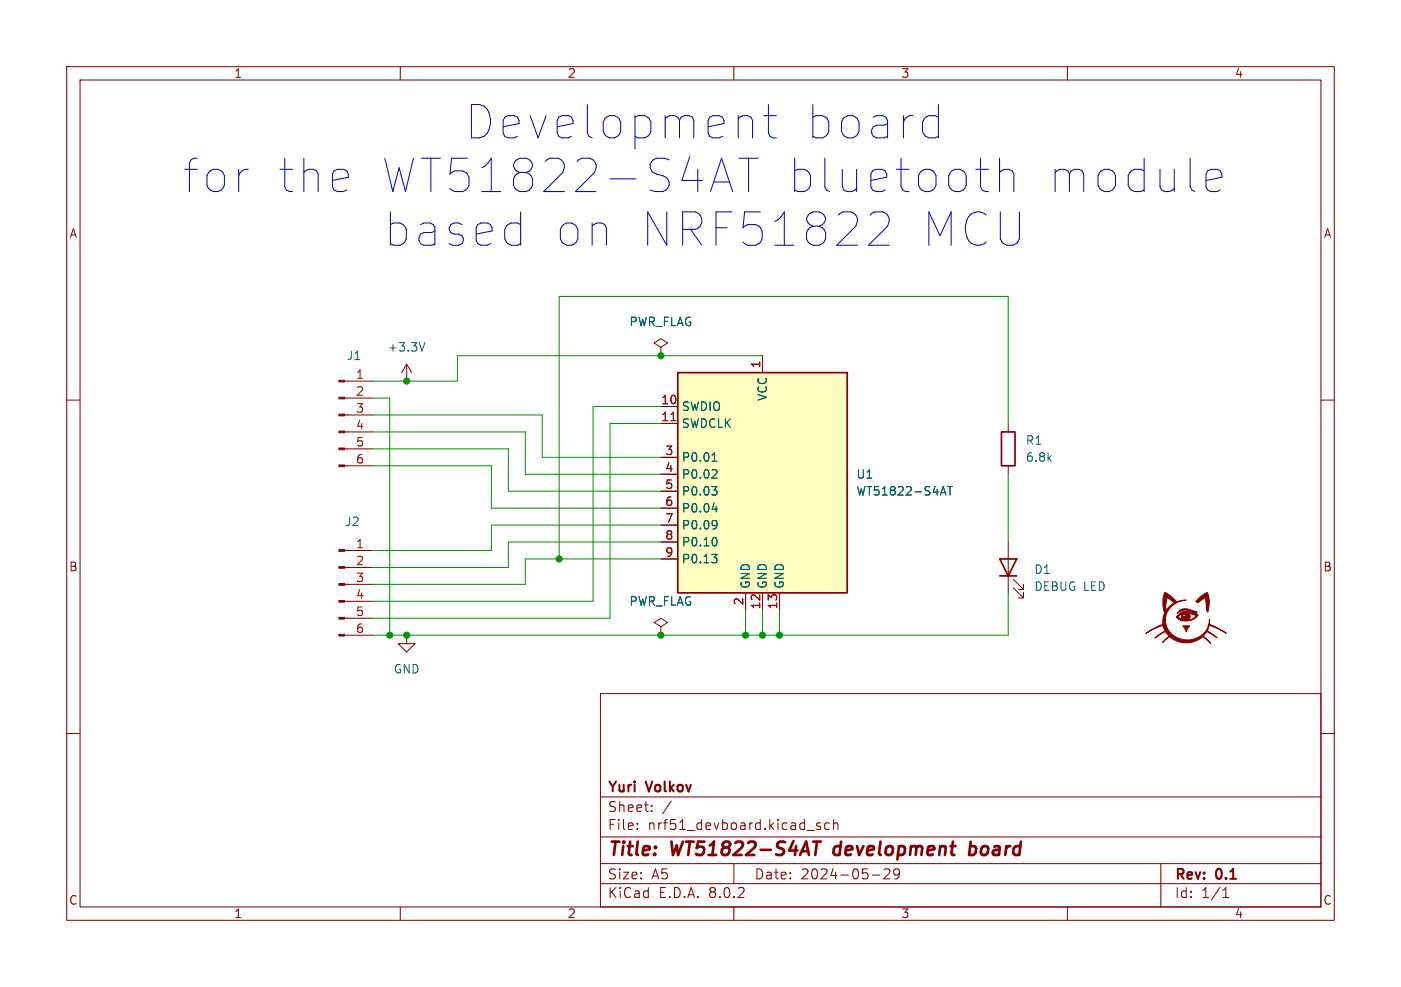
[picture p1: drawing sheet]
<svg xmlns="http://www.w3.org/2000/svg" width="210mm" height="148mm" viewBox="0 0 210 148" stroke-linecap="round" stroke-linejoin="round" font-family="sans-serif">
<g fill="none" stroke="#840000" stroke-width=".15">
<path d="M10 10h190v128h-190zM12 12h186v124h-186zM60 10v2M110 10v2M160 10v2M10 60h2M198 60h2M61 95.3v1.2h1.2l-1.2 1.3-1.3-1.3h1.3M99.1 94l1-.7-1-.6-1.1 .6 1.1 .7v1.3M99.1 95.3h.1M10 110h2M90 104h108v32h-108z"/>
<path d="M90 119.5h108M198 110h2M60 136v2M90 132.5h108M90 129.5h108M90 125.5h108M95.5 124.2v.2M95.5 123.5v.1M97.7 121.5v.2M97.7 120.8v.1M100.6 120.1l-1.3 1.9M110 136v2"/>
<path d="M110 129.5v3M123 123.5l-.4-.1-.2 .2 .1 .2 .5 .2v.3h-.6M124.3 123.5l-.4-.1-.3 .3v.4l.2 .2h.5M125 123.5a.37 .37 0 0 1 .6 .1v.8M125 122.9v1.5M130.8 131.2h1.1M133.3 130.4v.5l-.8 .9h.9M134 130.4v.5l.1 .2 .4 .1 .3-.3M134.8 130.4a.99 .99 0 0 1-.4 1.4h-.3M160 136v2M174 129.5v6.5M183.3 134.6h.9"/>
<path d="M183.3 133.5l.5-.4v1.5"/>
</g>
<path d="M121.9 126.2h1.1M122.5 126.2l-.3 2M125.1 127.1l-.2 .7 .4 .4M145.4 127l.2-.1 .6 .1M145.5 126.2l-.2 2M146.1 128a.66 .66 0 0 1-.8 .1" fill="none" stroke="#840000" stroke-width=".4"/>
<path d="M101.6 55.9h25.4v33h-25.4z" fill="#ffffc2"/>
<path d="M101.6 55.9h25.4v33h-25.4zM150.1 64.8h2v5.1h-2zM149.9 83.8h2.5l-1.3 2.6zM149.9 86.4h2.5" fill="none" stroke="#840000" stroke-width=".25"/>
<g fill="none" stroke="#840000" stroke-width=".15">
<path d="M51.7 59.7h4.2M51.7 57.2h4.2M61 54.6l-.8 1.3M61 54.6v2.6M61 54.6l.7 1.3M99.1 52.1l1-.7-1-.6-1.1 .6 1.1 .7v1.2M99.1 53.3h.1M114.3 53.3v2.6M51.7 69.9h4.2M51.7 67.3h4.2M51.7 64.8h4.2M51.7 62.2h4.2"/>
<path d="M99.1 61h2.5M99.1 63.5h2.5M99.1 68.6h2.5M99.1 71.1h2.5M99.1 73.7h2.5M99.1 76.2h2.5M99.1 78.7h2.5M151.1 63.5v1.3M151.1 69.9v1.2M51.7 95.3h4.2M51.7 92.7h4.2M51.7 90.2h4.2"/>
<path d="M51.7 87.6h4.2M51.7 85.1h4.2M51.7 82.6h4.2M99.1 95.3h.1M99.1 81.3h2.5M99.1 83.8h2.5M111.8 88.9v2.5M114.3 88.9v2.5M116.8 88.9v2.5M151.1 81.3v7.6M151.9 88.1l1.5 1.6v-.8v.8h-.7M151.9 86.9l1.5 1.5v-.8v.8h-.7"/>
</g>
<path d="M100.6 63.1h.7" fill="none" stroke="#a90000" stroke-width=".15"/>
<g fill="none" stroke="#006464" stroke-width=".15">
<path d="M63.7 51.4l-.4 1.2M106.7 73h.8l-.5 .5M106.7 69.2h.8M106.7 76.4h.8M107 68.1l.1-.2v1.3M107.2 70.4l.3 .3-.1 .3-.7 .7h.8M107.2 73.5l.3 .2v.3l-.3 .2M107.2 78l.2 .2a1.03 1.03 0 0 1-.2 1.1M107.3 75.9v.9M107.5 78.6l-.3 .2M141.1 73.9h.6M141.4 73l.4 1.2"/>
<path d="M142 73h.8M142.4 73v1.2M106.7 83.1h.8l-.5 .5M107.2 80.6a.79 .79 0 0 1 0 1.3M107.2 83.6l.3 .3v.3l-.3 .2"/>
</g>
<g fill="#840000" stroke="#840000" stroke-width=".15">
<path d="M177.3 93.9h1l-.2 .2-.3 .7-.2-.6z"/>
<path d="M177.5 92.1l.1-.1a.39 .39 0 0 1 .5 .4 .39 .39 0 0 1-.4 .4 .39 .39 0 0 1-.3-.4 .17 .17 0 0 0 .2 .1 .17 .17 0 0 0 .1-.2z"/>
<path d="M176.7 91.6a2.02 2.02 0 0 1 2.2 0l.6 .1-.6 .1 .5 .2-.5-.1a1.87 1.87 0 0 0-2.4 .1z"/>
<path d="M179.4 90l1.2-1a.2 .2 0 0 1 .2-.1 .2 .2 0 0 1 .2 .1 4.3 4.3 0 0 1 0 2.8l-.2-.3-.2-1.9-.5 .4a.54 .54 0 0 1-.8 .2z"/>
<path d="M176.4 92.4a1.57 1.57 0 0 1 1.6-.7l1.6 .5-.2 .3a2.37 2.37 0 0 1-2.4 .5h1.2l.6-.2 .6-.5-1.2-.5a.72 .72 0 0 1-.1 1.2h-1.1l-.3-.1-.3-.4h.2l.7 .4-.2-.3h.2a.49 .49 0 0 0 .7 .3 .49 .49 0 0 0 0-.8 .49 .49 0 0 0-.7 .3v.2h-.2v-.4l.1-.3-.6 .6z"/>
<path d="M174.6 88.8l.2 .1a3.8 3.8 0 0 1 1.6 1.3l1.4-.2a3 3 0 0 0-2.5 4.7 3.4 3.4 0 0 0 3.4 1.2 3.4 3.4 0 0 0 2.6-2.6v-.4v.7l1 .5 1.5 .9-1.2-.7-1.3-.5-.4 .8 1.5 1.1-1.2-.9a.17 .17 0 0 0-.2-.1 .17 .17 0 0 0-.2 .1l-.4 .6 1.1 1.1-1.2-1a3.9 3.9 0 0 1-2.1 .9 3.8 3.8 0 0 1-2.9-.9l-1.1 .9 1-1-.4-.6a.52 .52 0 0 0-.7 .2l-1 .7 1.6-1.1-.4-.8-1.6 .6-.9 .6 1.6-1 .9-.4v-.7l.1-.6a.53 .53 0 0 0 .1-.7h.3l.5-.7 .7-.5-1-.8-.2 1.1v.9h-.3l-.2-.8a2.95 2.95 0 0 1 .2-1.6z"/>
<path d="M50.8 69.7h.9v.3h-.9z"/>
<path d="M50.8 67.2h.9v.2h-.9z"/>
<path d="M50.8 64.6h.9v.3h-.9z"/>
<path d="M50.8 62.1h.9v.3h-.9z"/>
<path d="M50.8 59.6h.9v.2h-.9z"/>
<path d="M50.8 57h.9v.3h-.9z"/>
<path d="M50.8 95.1h.9v.3h-.9z"/>
<path d="M50.8 92.6h.9v.2h-.9z"/>
<path d="M50.8 90h.9v.3h-.9z"/>
<path d="M50.8 87.5h.9v.3h-.9z"/>
<path d="M50.8 85h.9v.2h-.9z"/>
<path d="M50.8 82.4h.9v.3h-.9z"/>
</g>
<g fill="none" stroke="#0000c2" stroke-width=".15">
<path d="M114.5 17.3h1.9M115.2 15.7v4.3l.2 .4 .5 .3h.5M140.2 17.3l.5 .3M140.7 15.7v5M107 27.3h2.4M108.2 23.7l1.6 5M110.8 23.7h2.8M112.2 23.7v5M130.7 32l.4-.2h1.2a1.36 1.36 0 0 1 .7 2.1l-2.8 2.9h3.1M140.7 20.4l-.5 .3M146.3 25.4h1.9M147 28l.2 .5 .5 .2h.5"/>
<path d="M149.8 25.9a1.36 1.36 0 0 1 1.9-.3l.3 .5v2.6M149.8 23.7v5M180.8 27.1l2.4-.5v-.5l-.3-.5-.5-.2h-.9l-.5 .2-.2 .5v1.9l.2 .5 .5 .2h.9l.5-.2"/>
</g>
<g fill="none" stroke="#009600" stroke-width=".15">
<path d="M55.9 59.7h2.5v35.6M114.3 53.3h-45.7v3.9h-12.7M55.9 64.8h22.8v6.3h20.4M55.9 69.9h17.8v6.3h25.4M55.9 62.2h25.4v6.4h17.8M55.9 67.3h20.3v6.4h22.9M99.1 61h-10.2v29.2h-33M99.1 63.5h-7.7v29.2h-35.5M99.1 78.7h-25.4v3.9h-17.8M151.1 63.5v-19h-67.3v39.3M151.1 71.1v10.2M99.1 83.8h-20.4v3.8h-22.8"/>
<path d="M99.1 81.3h-22.9v3.8h-20.3M111.8 91.4v3.9M114.3 91.4v3.9M116.8 91.4v3.9M151.1 88.9v6.4h-95.2"/>
</g>
<g fill="#009600" stroke="#009600" stroke-width=".15">
<circle cx="111.8" cy="95.3" r=".46"/>
<circle cx="99.1" cy="95.3" r=".46"/>
<circle cx="99.1" cy="53.3" r=".46"/>
<circle cx="116.8" cy="95.3" r=".46"/>
<circle cx="114.3" cy="95.3" r=".46"/>
<circle cx="83.8" cy="83.8" r=".46"/>
<circle cx="61" cy="95.3" r=".46"/>
<circle cx="58.4" cy="95.3" r=".46"/>
<circle cx="61" cy="57.2" r=".46"/>
</g>
<g font-size="7" fill="#0000c2">
<text x="69.7" y="21.1">Development</text>
<text x="120.4" y="21.1">board</text>
<text x="27.5" y="29.1">for</text>
<text x="41.2" y="29.1">the</text>
<text x="56.2" y="29.1">WT51822-S4AT</text>
<text x="116.6" y="29.1">bluetooth</text>
<text x="155.1" y="29.1">module</text>
<text x="57.6" y="37.2">based</text>
<text x="82.8" y="37.2">on NRF51822</text>
<text x="136.7" y="37.2">MCU</text>
</g>
<g font-size="2.8" fill="#840000">
<text x="91" y="128.9">Title:</text>
<text x="100.7" y="128.9">WT51822-S4AT</text>
<text x="125.8" y="128.9">development</text>
<text x="146.9" y="128.9">board</text>
</g>
<g font-size="2.1" fill="#840000">
<text x="91" y="119.2">Yuri</text>
<text x="97" y="119.2">Volkov</text>
<text x="91" y="124.7">File:</text>
<text x="91" y="122">Sheet:</text>
<text x="97.1" y="124.7">nrf51_devboard.kicad_sch</text>
<text x="91" y="134.9">KiCad</text>
<text x="91" y="132.1">Size:</text>
<text x="97.7" y="132.1">A5</text>
<text x="98.7" y="134.9">E.D.A.</text>
<text x="106.3" y="134.9">8.0.2</text>
<text x="113" y="132.1">Date:</text>
<text x="120" y="132.1">2024-05-29</text>
<text x="176" y="132.3">Rev:</text>
<text x="176" y="134.9">Id:</text>
<text x="180.1" y="134.9">1/1</text>
<text x="182.4" y="132.3">0.1</text>
</g>
<g font-size="1.8" fill="#840000">
<text x="35" y="11.9">1</text>
<text x="85" y="11.9">2</text>
<text x="135" y="11.9">3</text>
<text x="185" y="11.9">4</text>
<text x="10.3" y="35.9">A</text>
<text x="198.4" y="35.9">A</text>
<text x="10.3" y="85.9">B</text>
<text x="198.3" y="85.9">B</text>
<text x="10.3" y="135.9">C</text>
<text x="35" y="137.9">1</text>
<text x="85" y="137.9">2</text>
<text x="135" y="137.9">3</text>
<text x="185" y="137.9">4</text>
<text x="198.3" y="135.9">C</text>
</g>
<g font-size="1.8" fill="#006464">
<text x="58" y="52.9">+3.3V</text>
<text x="94.2" y="49.1">PWR_FLAG</text>
<text x="51.9" y="54.2">J1</text>
<text x="102.1" y="61.8">SWDIO</text>
<text x="102.1" y="64.4">SWDCLK</text>
<text x="115.2" y="60.2" transform="rotate(-90 115.2 60.2)">VCC</text>
<text x="102.1" y="69.4">P0.01</text>
<text x="102.1" y="72">P0.02</text>
<text x="128.3" y="72">U1</text>
<text x="153.7" y="66.9">R1</text>
<text x="153.7" y="69.4">6.8k</text>
<text x="102.1" y="74.5">P0.03</text>
<text x="102.1" y="77.1">P0.04</text>
<text x="128.3" y="74.5">WT51822-S4AT</text>
<text x="51.6" y="79.1">J2</text>
<text x="102.1" y="79.6">P0.09</text>
<text x="102.1" y="82.1">P0.10</text>
<text x="102.1" y="84.7">P0.13</text>
<text x="112.6" y="88.4" transform="rotate(-90 112.6 88.4)">GND</text>
<text x="115.2" y="88.4" transform="rotate(-90 115.2 88.4)">GND</text>
<text x="117.7" y="88.4" transform="rotate(-90 117.7 88.4)">GND</text>
<text x="154.9" y="86.3">D1</text>
<text x="154.9" y="88.8">DEBUG LED</text>
<text x="94.2" y="91">PWR_FLAG</text>
<text x="58.9" y="101.2">GND</text>
</g>
<g font-size="1.8" fill="#a90000">
<text x="53.3" y="56.9">1</text>
<text x="53.3" y="59.4">2</text>
<text x="114" y="55.3" transform="rotate(-90 114 55.3)">1</text>
<text x="53.3" y="62">3</text>
<text x="53.3" y="64.5">4</text>
<text x="99" y="60.7">10</text>
<text x="99" y="63.2">11</text>
<text x="53.3" y="67.1">5</text>
<text x="53.3" y="69.6">6</text>
<text x="99.6" y="68.3">3</text>
<text x="99.6" y="70.9">4</text>
<text x="99.6" y="73.4">5</text>
<text x="99.6" y="75.9">6</text>
<text x="53.3" y="82.3">1</text>
<text x="99.6" y="78.5">7</text>
<text x="99.6" y="81">8</text>
<text x="99.6" y="83.6">9</text>
<text x="53.3" y="84.8">2</text>
<text x="53.3" y="87.4">3</text>
<text x="53.3" y="89.9">4</text>
<text x="53.3" y="92.5">5</text>
<text x="53.3" y="95">6</text>
<text x="111.5" y="90.9" transform="rotate(-90 111.5 90.9)">2</text>
<text x="114" y="91.5" transform="rotate(-90 114 91.5)">12</text>
<text x="116.6" y="91.5" transform="rotate(-90 116.6 91.5)">13</text>
</g>
</svg>
